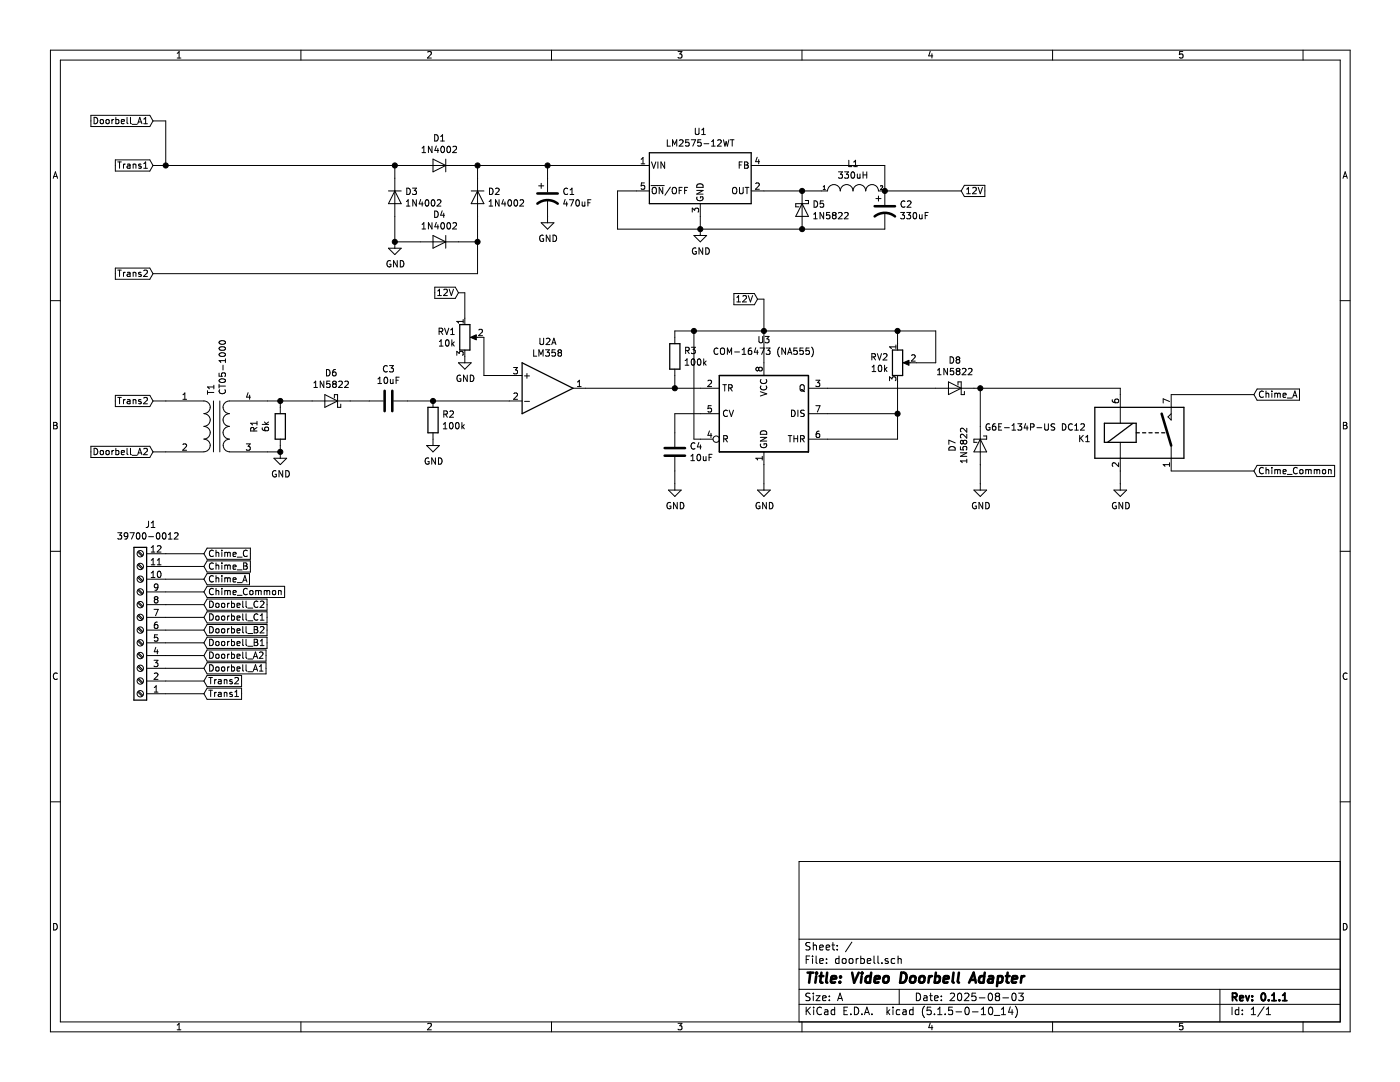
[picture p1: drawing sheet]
EESchema Schematic File Version 4
EELAYER 30 0
EELAYER END
$Descr A 11000 8500
encoding utf-8
Sheet 1 1
Title "Video Doorbell Adapter"
Date "2025-08-03"
Rev "0.1.1"
Comp ""
Comment1 ""
Comment2 ""
Comment3 ""
Comment4 ""
$EndDescr
$Comp
L Diode:1N4002 D1
U 1 1
P 3450 1300
F 0 "D1" H 3450 1516 50  0000 C CNN
F 1 "1N4002" H 3450 1425 50  0000 C CNN
F 2 "Diode_THT:D_DO-41_SOD81_P10.16mm_Horizontal" H 3450 1125 50  0001 C CNN
F 3 "http://www.vishay.com/docs/88503/1n4001.pdf" H 3450 1300 50  0001 C CNN
	1    3450 1300
	-1   0    0    -1  
$EndComp
$Comp
L Diode:1N4002 D3
U 1 1
P 3100 1550
F 0 "D3" V 3054 1471 50  0000 R CNN
F 1 "1N4002" V 3145 1471 50  0000 R CNN
F 2 "Diode_THT:D_DO-41_SOD81_P10.16mm_Horizontal" H 3100 1375 50  0001 C CNN
F 3 "http://www.vishay.com/docs/88503/1n4001.pdf" H 3100 1550 50  0001 C CNN
	1    3100 1550
	0    -1   1    0   
$EndComp
$Comp
L Diode:1N4002 D4
U 1 1
P 3450 1900
F 0 "D4" H 3450 2116 50  0000 C CNN
F 1 "1N4002" H 3450 2025 50  0000 C CNN
F 2 "Diode_THT:D_DO-41_SOD81_P10.16mm_Horizontal" H 3450 1725 50  0001 C CNN
F 3 "http://www.vishay.com/docs/88503/1n4001.pdf" H 3450 1900 50  0001 C CNN
	1    3450 1900
	-1   0    0    -1  
$EndComp
$Comp
L Diode:1N4002 D2
U 1 1
P 3750 1550
F 0 "D2" V 3704 1471 50  0000 R CNN
F 1 "1N4002" V 3795 1471 50  0000 R CNN
F 2 "Diode_THT:D_DO-41_SOD81_P10.16mm_Horizontal" H 3750 1375 50  0001 C CNN
F 3 "http://www.vishay.com/docs/88503/1n4001.pdf" H 3750 1550 50  0001 C CNN
	1    3750 1550
	0    -1   1    0   
$EndComp
Wire Wire Line
	3600 1300 3750 1300
Wire Wire Line
	3750 1300 3750 1400
Wire Wire Line
	3100 1300 3300 1300
Wire Wire Line
	3100 1700 3100 1900
Wire Wire Line
	3100 1900 3300 1900
Wire Wire Line
	3600 1900 3750 1900
Wire Wire Line
	3750 1900 3750 1700
Wire Wire Line
	3750 2150 3750 1900
Connection ~ 3750 1900
Wire Wire Line
	3100 1300 3100 1400
Connection ~ 3100 1300
$Comp
L Device:CP1 C1
U 1 1
P 4300 1550
F 0 "C1" H 4415 1596 50  0000 L CNN
F 1 "470uF" H 4415 1505 50  0000 L CNN
F 2 "" H 4300 1550 50  0001 C CNN
F 3 "~" H 4300 1550 50  0001 C CNN
	1    4300 1550
	1    0    0    -1  
$EndComp
Wire Wire Line
	4300 1300 4300 1400
Connection ~ 3750 1300
$Comp
L power:GND #PWR?
U 1 1
P 3100 1900
F 0 "#PWR?" H 3100 1650 50  0001 C CNN
F 1 "GND" H 3105 1727 50  0000 C CNN
F 2 "" H 3100 1900 50  0001 C CNN
F 3 "" H 3100 1900 50  0001 C CNN
	1    3100 1900
	1    0    0    -1  
$EndComp
Wire Wire Line
	3750 1300 4300 1300
Connection ~ 3100 1900
$Comp
L power:GND #PWR?
U 1 1
P 4300 1700
F 0 "#PWR?" H 4300 1450 50  0001 C CNN
F 1 "GND" H 4305 1527 50  0000 C CNN
F 2 "" H 4300 1700 50  0001 C CNN
F 3 "" H 4300 1700 50  0001 C CNN
	1    4300 1700
	1    0    0    -1  
$EndComp
$Comp
L Device:Transformer_1P_1S T1
U 1 1
P 1700 3350
F 0 "T1" V 1654 3594 50  0000 L CNN
F 1 "CT05-1000" V 1745 3594 50  0000 L CNN
F 2 "" H 1700 3350 50  0001 C CNN
F 3 "~" H 1700 3350 50  0001 C CNN
	1    1700 3350
	1    0    0    -1  
$EndComp
$Comp
L Device:R R1
U 1 1
P 2200 3350
F 0 "R1" V 1993 3350 50  0000 C CNN
F 1 "6k" V 2084 3350 50  0000 C CNN
F 2 "" V 2130 3350 50  0001 C CNN
F 3 "~" H 2200 3350 50  0001 C CNN
	1    2200 3350
	1    0    0    -1  
$EndComp
Wire Wire Line
	2100 3550 2200 3550
Wire Wire Line
	2200 3550 2200 3500
Wire Wire Line
	2100 3150 2200 3150
Wire Wire Line
	2200 3150 2200 3200
$Comp
L power:GND #PWR?
U 1 1
P 2200 3550
F 0 "#PWR?" H 2200 3300 50  0001 C CNN
F 1 "GND" H 2205 3377 50  0000 C CNN
F 2 "" H 2200 3550 50  0001 C CNN
F 3 "" H 2200 3550 50  0001 C CNN
	1    2200 3550
	1    0    0    -1  
$EndComp
Connection ~ 2200 3550
Wire Wire Line
	2450 3150 2200 3150
Connection ~ 2200 3150
$Comp
L Device:C C3
U 1 1
P 3050 3150
F 0 "C3" V 2798 3150 50  0000 C CNN
F 1 "10uF" V 2889 3150 50  0000 C CNN
F 2 "" H 3088 3000 50  0001 C CNN
F 3 "~" H 3050 3150 50  0001 C CNN
	1    3050 3150
	0    1    1    0   
$EndComp
Wire Wire Line
	2750 3150 2900 3150
$Comp
L Device:R_POT RV1
U 1 1
P 3650 2650
F 0 "RV1" H 3580 2696 50  0000 R CNN
F 1 "10k" H 3580 2605 50  0000 R CNN
F 2 "" H 3650 2650 50  0001 C CNN
F 3 "~" H 3650 2650 50  0001 C CNN
	1    3650 2650
	1    0    0    -1  
$EndComp
Wire Wire Line
	3200 3150 3400 3150
$Comp
L power:GND #PWR?
U 1 1
P 3650 2800
F 0 "#PWR?" H 3650 2550 50  0001 C CNN
F 1 "GND" H 3655 2627 50  0000 C CNN
F 2 "" H 3650 2800 50  0001 C CNN
F 3 "" H 3650 2800 50  0001 C CNN
	1    3650 2800
	1    0    0    -1  
$EndComp
$Comp
L Timer:LM555 U3
U 1 1
P 6000 3250
F 0 "U3" H 6000 3831 50  0000 C CNN
F 1 "COM-16473 (NA555)" H 6000 3740 50  0000 C CNN
F 2 "" H 6000 3250 50  0001 C CNN
F 3 "http://www.ti.com/lit/ds/symlink/lm555.pdf" H 6000 3250 50  0001 C CNN
	1    6000 3250
	1    0    0    -1  
$EndComp
$Comp
L Device:R_POT RV2
U 1 1
P 7050 2850
F 0 "RV2" H 6980 2896 50  0000 R CNN
F 1 "10k" H 6980 2805 50  0000 R CNN
F 2 "" H 7050 2850 50  0001 C CNN
F 3 "~" H 7050 2850 50  0001 C CNN
	1    7050 2850
	1    0    0    -1  
$EndComp
Wire Wire Line
	6000 2850 6000 2600
Connection ~ 6000 2600
Wire Wire Line
	6500 3250 7050 3250
Wire Wire Line
	6500 3450 7050 3450
Wire Wire Line
	7050 3450 7050 3250
Wire Wire Line
	7050 2700 7050 2600
Wire Wire Line
	6000 2600 7050 2600
Wire Wire Line
	7050 2600 7350 2600
Wire Wire Line
	7350 2600 7350 2850
Wire Wire Line
	7350 2850 7200 2850
Connection ~ 7050 2600
$Comp
L Device:R R3
U 1 1
P 5300 2800
F 0 "R3" H 5370 2846 50  0000 L CNN
F 1 "100k" H 5370 2755 50  0000 L CNN
F 2 "" V 5230 2800 50  0001 C CNN
F 3 "~" H 5300 2800 50  0001 C CNN
	1    5300 2800
	1    0    0    -1  
$EndComp
Wire Wire Line
	6000 2600 5450 2600
Wire Wire Line
	5300 2600 5300 2650
Wire Wire Line
	5300 2950 5300 3050
Wire Wire Line
	5300 3050 5500 3050
Wire Wire Line
	5300 3050 4600 3050
Connection ~ 5300 3050
Wire Wire Line
	5450 2600 5450 3450
Wire Wire Line
	5450 3450 5500 3450
Connection ~ 5450 2600
Wire Wire Line
	5450 2600 5300 2600
$Comp
L power:GND #PWR?
U 1 1
P 5300 3800
F 0 "#PWR?" H 5300 3550 50  0001 C CNN
F 1 "GND" H 5305 3627 50  0000 C CNN
F 2 "" H 5300 3800 50  0001 C CNN
F 3 "" H 5300 3800 50  0001 C CNN
	1    5300 3800
	1    0    0    -1  
$EndComp
$Comp
L power:GND #PWR?
U 1 1
P 6000 3800
F 0 "#PWR?" H 6000 3550 50  0001 C CNN
F 1 "GND" H 6005 3627 50  0000 C CNN
F 2 "" H 6000 3800 50  0001 C CNN
F 3 "" H 6000 3800 50  0001 C CNN
	1    6000 3800
	1    0    0    -1  
$EndComp
Wire Wire Line
	6000 3650 6000 3800
Wire Wire Line
	5500 3250 5300 3250
Wire Wire Line
	5300 3250 5300 3400
Wire Wire Line
	5300 3700 5300 3800
$Comp
L Relay:DIPxx-1Axx-11x K1
U 1 1
P 9000 3400
F 0 "K1" H 8570 3354 50  0000 R CNN
F 1 "G6E-134P-US DC12 " H 8570 3445 50  0000 R CNN
F 2 "Relay_THT:Relay_StandexMeder_DIP_LowProfile" H 9350 3350 50  0001 L CNN
F 3 "https://standexelectronics.com/wp-content/uploads/datasheet_reed_relay_DIP.pdf" H 9000 3400 50  0001 C CNN
	1    9000 3400
	1    0    0    -1  
$EndComp
Wire Wire Line
	4300 1300 5000 1300
Connection ~ 4300 1300
$Comp
L power:GND #PWR?
U 1 1
P 5500 1800
F 0 "#PWR?" H 5500 1550 50  0001 C CNN
F 1 "GND" H 5505 1627 50  0000 C CNN
F 2 "" H 5500 1800 50  0001 C CNN
F 3 "" H 5500 1800 50  0001 C CNN
	1    5500 1800
	1    0    0    -1  
$EndComp
$Comp
L Diode:1N5822 D5
U 1 1
P 6300 1650
F 0 "D5" V 6254 1729 50  0000 L CNN
F 1 "1N5822" V 6345 1729 50  0000 L CNN
F 2 "Diode_THT:D_DO-201AD_P15.24mm_Horizontal" H 6300 1475 50  0001 C CNN
F 3 "http://www.vishay.com/docs/88526/1n5820.pdf" H 6300 1650 50  0001 C CNN
	1    6300 1650
	0    1    1    0   
$EndComp
$Comp
L pspice:INDUCTOR L1
U 1 1
P 6700 1500
F 0 "L1" H 6700 1715 50  0000 C CNN
F 1 "330uH" H 6700 1624 50  0000 C CNN
F 2 "" H 6700 1500 50  0001 C CNN
F 3 "~" H 6700 1500 50  0001 C CNN
	1    6700 1500
	1    0    0    -1  
$EndComp
Wire Wire Line
	6000 1500 6300 1500
Wire Wire Line
	6450 1500 6300 1500
Connection ~ 6300 1500
Wire Wire Line
	5500 1700 5500 1800
Wire Wire Line
	6300 1800 5500 1800
Connection ~ 5500 1800
$Comp
L Regulator_Switching:LM2575-12BU U1
U 1 1
P 5500 1400
F 0 "U1" H 5500 1767 50  0000 C CNN
F 1 "LM2575-12WT" H 5500 1676 50  0000 C CNN
F 2 "Package_TO_SOT_SMD:TO-263-5_TabPin3" H 5500 1150 50  0001 L CIN
F 3 "http://ww1.microchip.com/downloads/en/DeviceDoc/lm2575.pdf" H 5500 1400 50  0001 C CNN
	1    5500 1400
	1    0    0    -1  
$EndComp
Wire Wire Line
	5000 1500 4850 1500
Wire Wire Line
	4850 1500 4850 1800
Wire Wire Line
	4850 1800 5500 1800
Wire Wire Line
	6000 1300 6950 1300
Wire Wire Line
	6950 1300 6950 1500
Connection ~ 6950 1500
Wire Wire Line
	6950 1800 6300 1800
Connection ~ 6300 1800
Text GLabel 7550 1500 2    50   Input ~ 0
12V
Wire Wire Line
	6950 1500 7550 1500
Text GLabel 5950 2350 0    50   Input ~ 0
12V
Text GLabel 3600 2300 0    50   Input ~ 0
12V
$Comp
L Diode:1N5822 D6
U 1 1
P 2600 3150
F 0 "D6" H 2600 2934 50  0000 C CNN
F 1 "1N5822" H 2600 3025 50  0000 C CNN
F 2 "Diode_THT:D_DO-201AD_P15.24mm_Horizontal" H 2600 2975 50  0001 C CNN
F 3 "http://www.vishay.com/docs/88526/1n5820.pdf" H 2600 3150 50  0001 C CNN
	1    2600 3150
	-1   0    0    1   
$EndComp
$Comp
L Device:R R2
U 1 1
P 3400 3300
F 0 "R2" H 3470 3346 50  0000 L CNN
F 1 "100k" H 3470 3255 50  0000 L CNN
F 2 "" V 3330 3300 50  0001 C CNN
F 3 "~" H 3400 3300 50  0001 C CNN
	1    3400 3300
	1    0    0    -1  
$EndComp
Connection ~ 3400 3150
Wire Wire Line
	3400 3150 4000 3150
$Comp
L power:GND #PWR?
U 1 1
P 3400 3450
F 0 "#PWR?" H 3400 3200 50  0001 C CNN
F 1 "GND" H 3405 3277 50  0000 C CNN
F 2 "" H 3400 3450 50  0001 C CNN
F 3 "" H 3400 3450 50  0001 C CNN
	1    3400 3450
	1    0    0    -1  
$EndComp
$Comp
L Amplifier_Operational:LM358 U2
U 1 1
P 4300 3050
F 0 "U2" H 4300 3417 50  0000 C CNN
F 1 "LM358" H 4300 3326 50  0000 C CNN
F 2 "" H 4300 3050 50  0001 C CNN
F 3 "http://www.ti.com/lit/ds/symlink/lm2904-n.pdf" H 4300 3050 50  0001 C CNN
	1    4300 3050
	1    0    0    -1  
$EndComp
Wire Wire Line
	3650 2300 3600 2300
Wire Wire Line
	3650 2300 3650 2500
Wire Wire Line
	3800 2650 3800 2950
Wire Wire Line
	3800 2950 4000 2950
$Comp
L Connector:Screw_Terminal_01x12 J1
U 1 1
P 1100 4950
F 0 "J1" H 1018 4125 50  0000 C CNN
F 1 "39700-0012 " H 1018 4216 50  0000 C CNN
F 2 "" H 1100 4950 50  0001 C CNN
F 3 "~" H 1100 4950 50  0001 C CNN
	1    1100 4950
	-1   0    0    1   
$EndComp
Text GLabel 1600 5450 2    50   Input ~ 0
Trans1
Text GLabel 1600 5350 2    50   Input ~ 0
Trans2
Text GLabel 1600 5250 2    50   Input ~ 0
Doorbell_A1
Text GLabel 1600 5150 2    50   Input ~ 0
Doorbell_A2
Text GLabel 1600 5050 2    50   Input ~ 0
Doorbell_B1
Text GLabel 1600 4950 2    50   Input ~ 0
Doorbell_B2
Text GLabel 1600 4850 2    50   Input ~ 0
Doorbell_C1
Text GLabel 1600 4750 2    50   Input ~ 0
Doorbell_C2
Text GLabel 1600 4650 2    50   Input ~ 0
Chime_Common
Text GLabel 1600 4550 2    50   Input ~ 0
Chime_A
Text GLabel 1600 4450 2    50   Input ~ 0
Chime_B
Text GLabel 1600 4350 2    50   Input ~ 0
Chime_C
Wire Wire Line
	1300 4350 1600 4350
Wire Wire Line
	1300 4450 1600 4450
Wire Wire Line
	1300 4550 1600 4550
Wire Wire Line
	1300 4650 1600 4650
Wire Wire Line
	1300 4750 1600 4750
Wire Wire Line
	1300 4850 1600 4850
Wire Wire Line
	1300 4950 1600 4950
Wire Wire Line
	1300 5050 1600 5050
Wire Wire Line
	1300 5150 1600 5150
Wire Wire Line
	1300 5250 1600 5250
Wire Wire Line
	1300 5350 1600 5350
Wire Wire Line
	1300 5450 1600 5450
Text GLabel 1200 3550 0    50   Input ~ 0
Doorbell_A2
Text GLabel 9850 3100 2    50   Input ~ 0
Chime_A
Text GLabel 9850 3700 2    50   Input ~ 0
Chime_Common
Text GLabel 1200 1300 0    50   Input ~ 0
Trans1
Text GLabel 1200 2150 0    50   Input ~ 0
Trans2
Wire Wire Line
	1200 1300 1300 1300
Text GLabel 1200 950  0    50   Input ~ 0
Doorbell_A1
Wire Wire Line
	1200 950  1300 950 
Wire Wire Line
	1300 950  1300 1300
Connection ~ 1300 1300
Wire Wire Line
	1300 1300 3100 1300
Wire Wire Line
	7050 3000 7050 3250
Connection ~ 7050 3250
Wire Wire Line
	6500 3050 7350 3050
Wire Wire Line
	7650 3050 7700 3050
Wire Wire Line
	8800 3050 8800 3100
$Comp
L power:GND #PWR?
U 1 1
P 8800 3800
F 0 "#PWR?" H 8800 3550 50  0001 C CNN
F 1 "GND" H 8805 3627 50  0000 C CNN
F 2 "" H 8800 3800 50  0001 C CNN
F 3 "" H 8800 3800 50  0001 C CNN
	1    8800 3800
	1    0    0    -1  
$EndComp
$Comp
L power:GND #PWR?
U 1 1
P 7700 3800
F 0 "#PWR?" H 7700 3550 50  0001 C CNN
F 1 "GND" H 7705 3627 50  0000 C CNN
F 2 "" H 7700 3800 50  0001 C CNN
F 3 "" H 7700 3800 50  0001 C CNN
	1    7700 3800
	1    0    0    -1  
$EndComp
Wire Wire Line
	7700 3050 7700 3350
Connection ~ 7700 3050
Wire Wire Line
	7700 3050 8800 3050
Wire Wire Line
	7700 3650 7700 3800
Wire Wire Line
	8800 3700 8800 3800
Wire Wire Line
	9200 3100 9850 3100
Wire Wire Line
	9200 3700 9850 3700
Wire Wire Line
	6000 2350 5950 2350
Wire Wire Line
	6000 2350 6000 2600
$Comp
L Diode:1N5822 D8
U 1 1
P 7500 3050
F 0 "D8" H 7500 2834 50  0000 C CNN
F 1 "1N5822" H 7500 2925 50  0000 C CNN
F 2 "Diode_THT:D_DO-201AD_P15.24mm_Horizontal" H 7500 2875 50  0001 C CNN
F 3 "http://www.vishay.com/docs/88526/1n5820.pdf" H 7500 3050 50  0001 C CNN
	1    7500 3050
	-1   0    0    1   
$EndComp
$Comp
L Diode:1N5822 D7
U 1 1
P 7700 3500
F 0 "D7" H 7700 3284 50  0000 C CNN
F 1 "1N5822" H 7700 3375 50  0000 C CNN
F 2 "Diode_THT:D_DO-201AD_P15.24mm_Horizontal" H 7700 3325 50  0001 C CNN
F 3 "http://www.vishay.com/docs/88526/1n5820.pdf" H 7700 3500 50  0001 C CNN
	1    7700 3500
	0    1    1    0   
$EndComp
Wire Wire Line
	1200 2150 3750 2150
Text GLabel 1200 3150 0    50   Input ~ 0
Trans2
Wire Wire Line
	1300 3150 1200 3150
Wire Wire Line
	1300 3550 1200 3550
$Comp
L Device:CP1 C2
U 1 1
P 6950 1650
F 0 "C2" H 7065 1696 50  0000 L CNN
F 1 "330uF" H 7065 1605 50  0000 L CNN
F 2 "" H 6950 1650 50  0001 C CNN
F 3 "~" H 6950 1650 50  0001 C CNN
	1    6950 1650
	1    0    0    -1  
$EndComp
$Comp
L Device:C C4
U 1 1
P 5300 3550
F 0 "C4" H 5415 3596 50  0000 L CNN
F 1 "10uF" H 5415 3505 50  0000 L CNN
F 2 "" H 5338 3400 50  0001 C CNN
F 3 "~" H 5300 3550 50  0001 C CNN
	1    5300 3550
	1    0    0    -1  
$EndComp
$EndSCHEMATC
